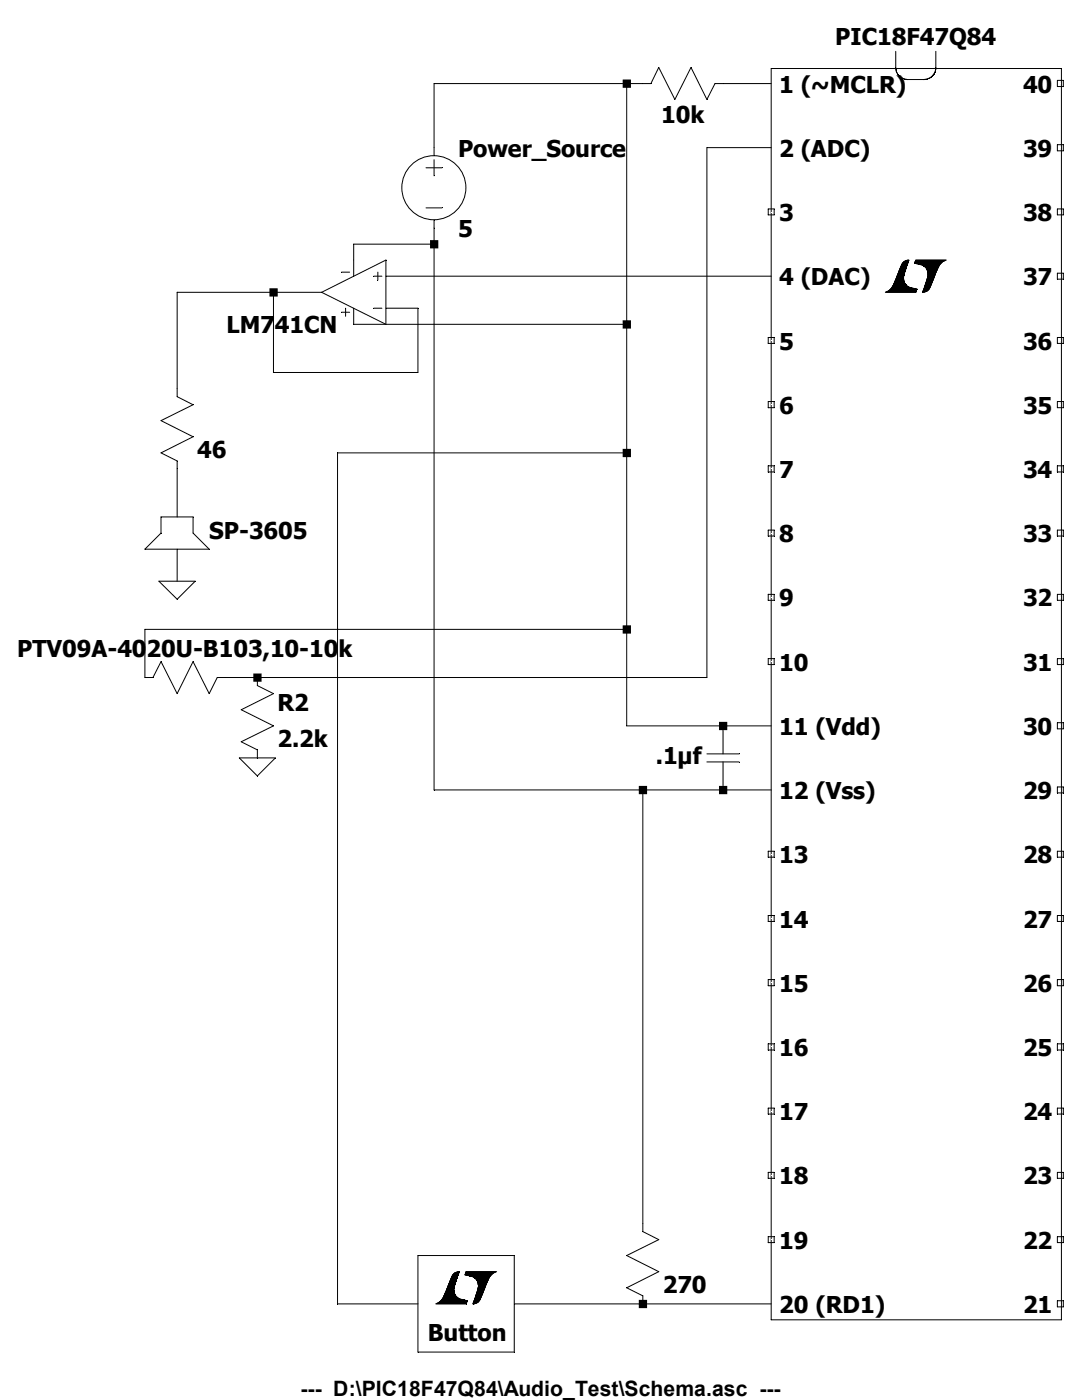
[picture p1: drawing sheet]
Version 4.1
SHEET 1 920 820
WIRE -320 -480 -512 -480
WIRE -304 -480 -320 -480
WIRE -176 -480 -224 -480
WIRE -512 -416 -512 -480
WIRE -176 -416 -240 -416
WIRE -512 -320 -512 -336
WIRE -512 -320 -592 -320
WIRE -592 -304 -592 -320
WIRE -176 -288 -560 -288
WIRE -672 -272 -768 -272
WIRE -624 -272 -672 -272
WIRE -528 -256 -560 -256
WIRE -320 -240 -320 -480
WIRE -320 -240 -592 -240
WIRE -672 -192 -672 -272
WIRE -528 -192 -528 -256
WIRE -528 -192 -672 -192
WIRE -768 -176 -768 -272
WIRE -320 -112 -320 -240
WIRE -320 -112 -608 -112
WIRE -768 -48 -768 -96
WIRE -768 16 -768 -16
WIRE -320 64 -320 -112
WIRE -320 64 -800 64
WIRE -800 112 -800 64
WIRE -688 112 -720 112
WIRE -240 112 -240 -416
WIRE -240 112 -688 112
WIRE -320 160 -320 64
WIRE -224 160 -320 160
WIRE -176 160 -224 160
WIRE -512 224 -512 -320
WIRE -304 224 -512 224
WIRE -224 224 -304 224
WIRE -176 224 -224 224
WIRE -304 656 -304 224
WIRE -608 736 -608 -112
WIRE -528 736 -608 736
WIRE -304 736 -432 736
WIRE -176 736 -304 736
FLAG -768 16 0
FLAG -688 192 0
SYMBOL DIP40 -32 -384 R0
SYMATTR InstName PIC18F47Q84
SYMBOL res -208 -496 R90
WINDOW 0 109 35 Invisible 2
WINDOW 3 32 56 VTop 2
SYMATTR InstName k
SYMATTR Value 10k
SYMBOL voltage -512 -432 R0
WINDOW 123 0 0 Left 0
WINDOW 39 0 0 Left 0
SYMATTR InstName Power_Source
SYMATTR Value 5
SYMBOL cap -240 160 R0
WINDOW 0 -29 25 Invisible 2
WINDOW 3 -51 29 Left 2
SYMATTR InstName _
SYMATTR Value .1µf
SYMBOL OpAmps\\UniversalOpAmp -592 -272 R180
SYMATTR InstName LM741CN
SYMBOL Button -480 720 R0
SYMATTR InstName X1
SYMBOL res -320 640 R0
WINDOW 0 66 -19 Invisible 2
SYMATTR InstName 0
SYMATTR Value 270
SYMBOL res -784 -192 R0
WINDOW 0 36 40 Invisible 2
SYMATTR InstName R1
SYMATTR Value 46
SYMBOL Speaker -768 -32 R0
SYMATTR InstName SP-3605
SYMBOL res -704 96 R0
SYMATTR InstName R2
SYMATTR Value 2.2k
SYMBOL res -704 96 R90
WINDOW 0 0 56 VBottom 2
WINDOW 3 32 56 Invisible 2
SYMATTR InstName PTV09A-4020U-B103,10-10k
